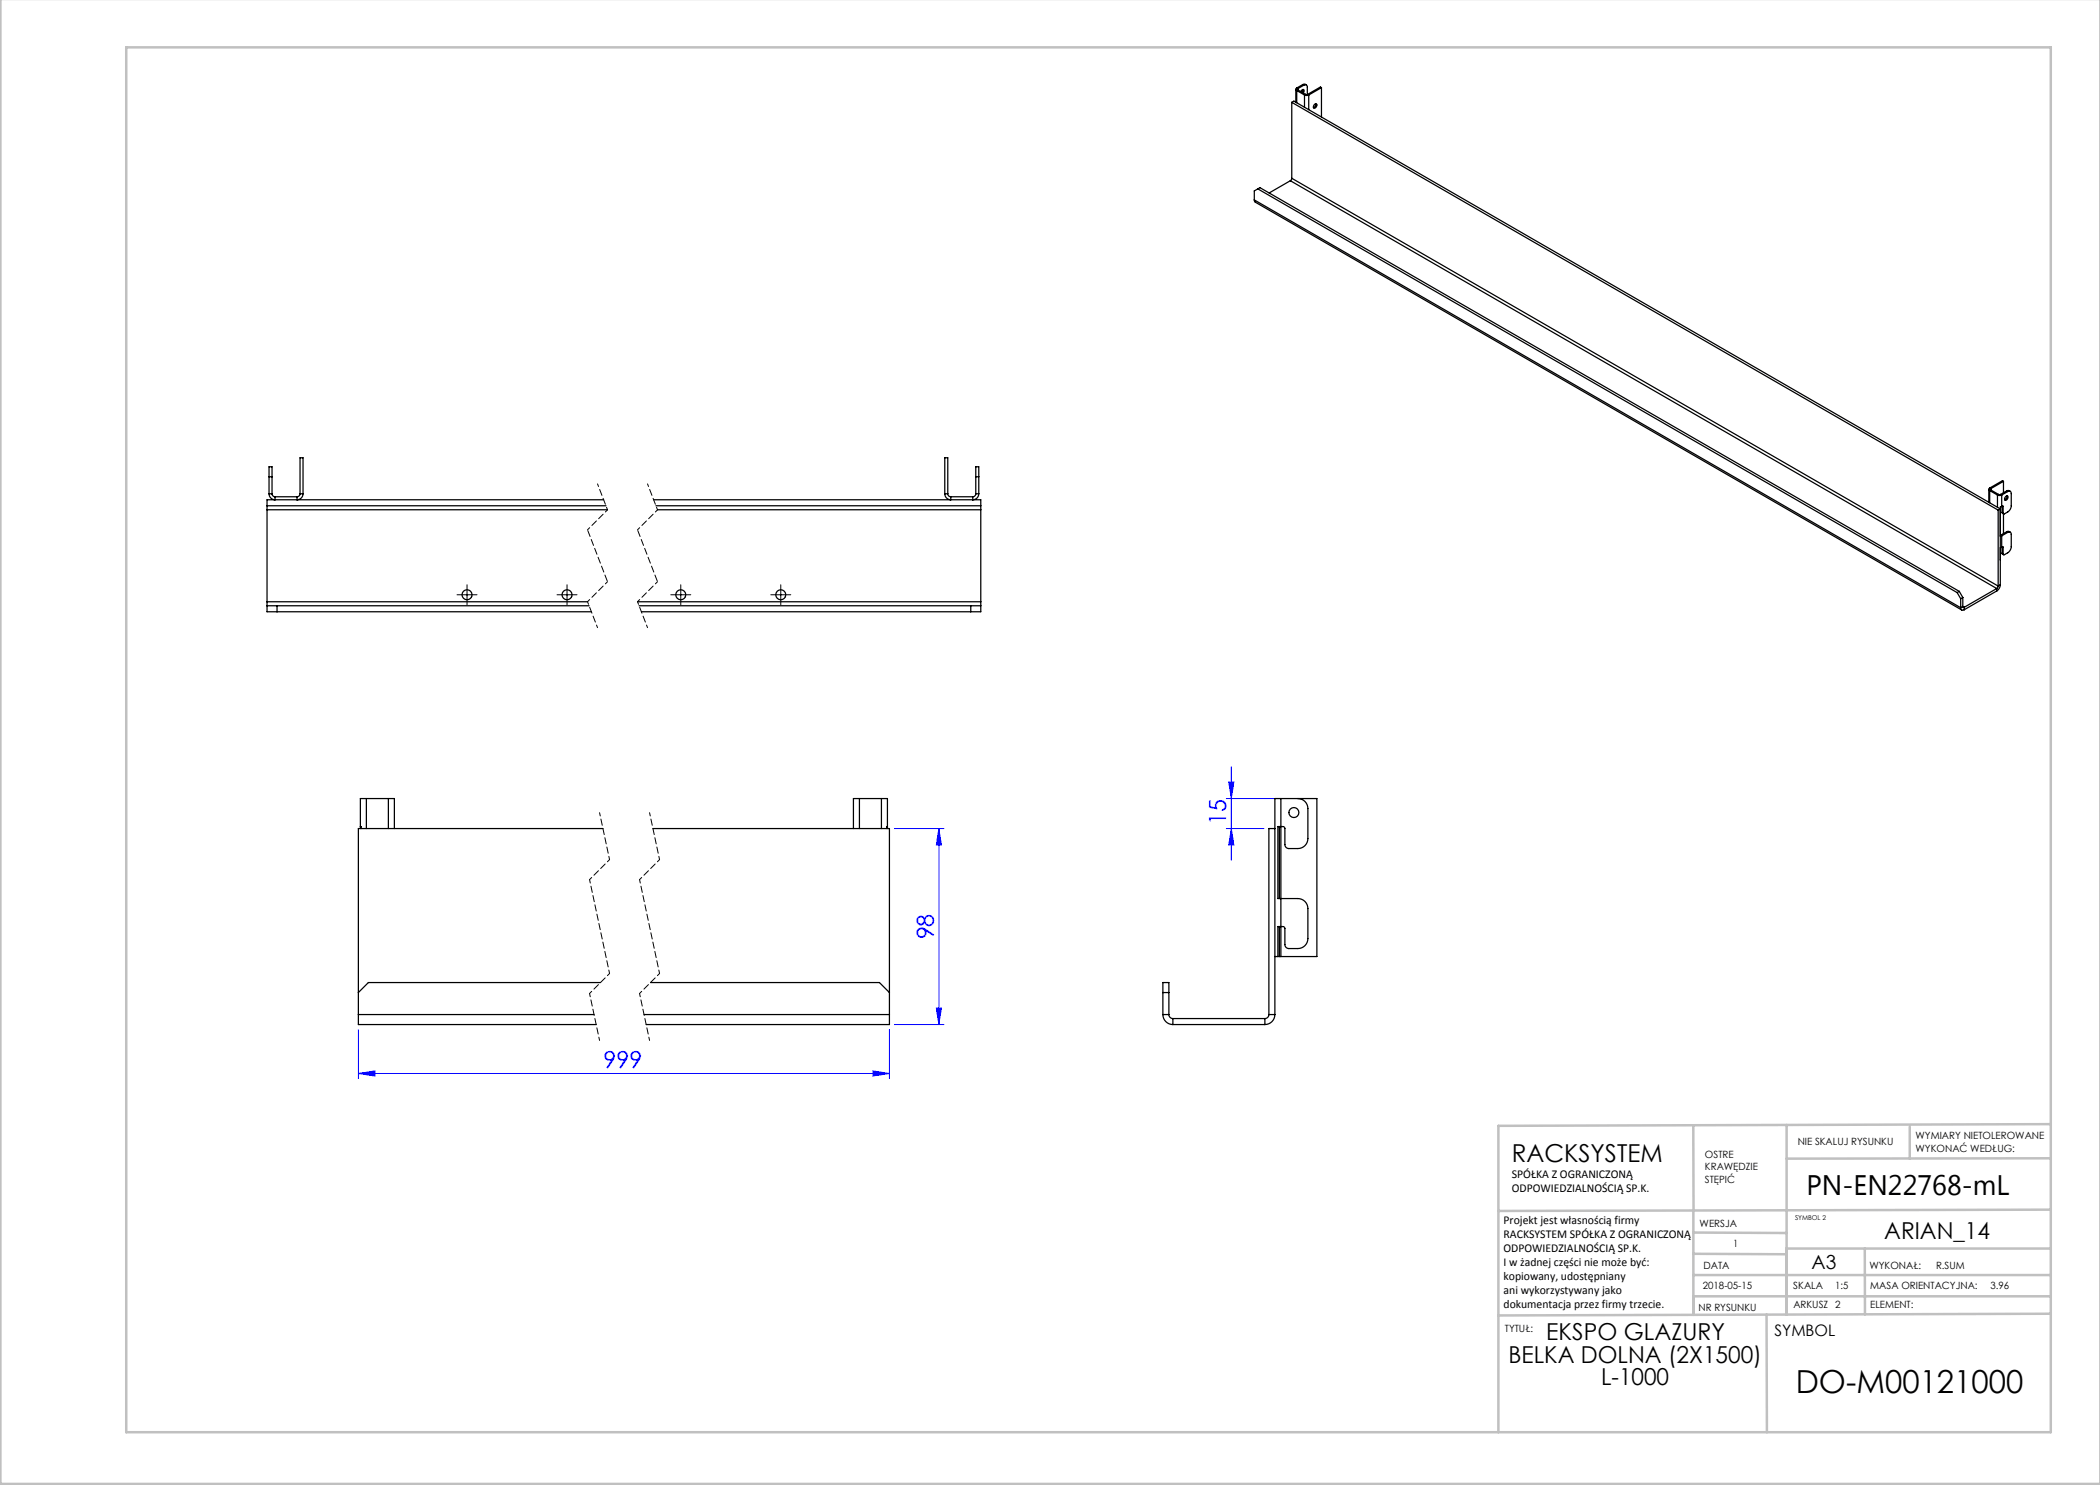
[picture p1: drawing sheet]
<svg xmlns="http://www.w3.org/2000/svg" width="420mm" height="297mm" viewBox="0 0 420 297" stroke-linecap="round" stroke-linejoin="round" font-family="sans-serif">
<g fill="none" stroke="#00f" stroke-width=".2">
<path d="M245.3 159.7h9.9M245.8 156.4h1l-.5 3.3zM246.3 153.4v18.7M178.9 165.7h9.9M187.8 165.7l.5 3.3h-1zM187.8 165.7v39.2M245.3 165.7h7.5M246.3 165.7l.5 3.3h-1zM71.7 214.7l3.3-.5v1zM71.7 205.9v9.8M71.7 214.7h106.2M174.6 214.2l3.3 .5-3.3 .5z"/>
<path d="M177.9 205.9v9.8M178.9 204.9h9.9M187.3 201.6h1l-.5 3.3z"/>
</g>
<g fill="none" stroke="#000" stroke-width=".2" stroke-dasharray="15.2 1.3 1.3 1.3">
<path d="M92.4 119h-1M93.4 118v-1M93.4 120v1M94.4 119h1M112.4 119h-1M113.4 118v-1M113.4 120v1M114.4 119h1M135.2 119h-1M136.2 118v-1M136.2 120v1M137.2 119h1"/>
<path d="M155.2 119h-1M156.2 118v-1M156.2 120v1M157.2 119h1"/>
</g>
<path d="M92.4 119h2M93.4 118v2M112.4 119h2M113.4 118v2M135.2 119h2M136.2 118v2M155.2 119h2M156.2 118v2" fill="none" stroke="#000" stroke-width=".2"/>
<path d="M119.5 96.8l2 5.2M129.5 96.8l2 5.2M121.5 102l-4 4M121.5 116.3l-4 4M131.5 102l-4 4M131.5 116.3l-4 4M117.5 120.3l2 5.2M127.5 120.3l2 5.2M121.9 171.9l-4 4M131.9 171.9l-4 4M121.9 194.7l-4 4M131.9 194.7l-4 4" fill="none" stroke="#000" stroke-width=".2" stroke-dasharray="1.3 .6" stroke-dashoffset=".7"/>
<path d="M117.5 106l4 10.3M127.5 106l4 10.3" fill="none" stroke="#000" stroke-width=".2" stroke-dasharray="1.3 .6" stroke-dashoffset="-.2"/>
<path d="M117.9 175.9l4 18.8M119.9 162.5l2 9.4M127.9 175.9l4 18.8M129.9 162.5l2 9.4M117.9 198.7l2 9.4M127.9 198.7l2 9.4" fill="none" stroke="#000" stroke-width=".2" stroke-dasharray="1.3 .6" stroke-dashoffset=".6"/>
<g fill="none" stroke="#c0c0c0" stroke-width=".5">
<path d="M.1 -.1v296.9h419.9M25.2 9.5h385v276.9h-385zM338.7 225.2v16.9M357.3 225v37.9M382 225.4v6.3M410.1 224.8l-110.4 .4v61.2M410.1 231.7h-52.8M338.7 259.3h71.5M338.7 255h71.5M338.7 250.8l18.6 .1M338.7 246.5l18.6 .1M338.7 242.1v20.9"/>
<path d="M373 249.7v13.2M410.1 241.9l-110.4 .3M410.2 249.7h-52.9v13.2M353.3 262.9l.1 23.5M410.2 262.7l-110.5 .4"/>
</g>
<g fill="#00f">
<path d="M246.3 165.7l.5 3.3h-1zM245.8 156.4h1l-.5 3.3z"/>
<path d="M187.8 165.7l.5 3.3h-1zM187.3 201.6h1l-.5 3.3z"/>
<path d="M71.7 214.7l3.3-.5v1zM174.6 214.2l3.3 .5-3.3 .5z"/>
</g>
<g fill="none" stroke="#000" stroke-width=".25">
<path d="M259.2 17.9v2.5M259.3 17.6a.26 .26 0 0 0-.1 .3 .26 .26 0 0 0 .1 .2M259.3 17.6l.3 .1M259.3 18.1l1.6 .9M259.3 18.1v2.4M259.6 17.7v.3M259.6 18l-.3 .1M259.6 18l1.5 .9M260.2 18.3l.3-.4h.2l.1 .2-.2 .5M260.5 16.9l.4-.1 .4 .2M260.5 16.9l-1.2 .7M260.5 16.9l.3 .1"/>
<path d="M260.6 17.9l-.2 .6M260.8 17a.43 .43 0 0 1 .5 0 .43 .43 0 0 1 .2 .4v1.5M260.8 17l-1.2 .7M260.9 19l.4 .1 .4-.1M260.9 19v2.4M261.1 18.9h.4M261.1 18.9l-.2 .1M261.5 18.9l.2 .1M261.7 19v2.9M264.3 17.5l-.2-.1-2.6 1.5M264.3 17.5l-2.6 1.5M264.3 17.5v5.9"/>
<path d="M250.9 40l.2 .4 141.2 81.6M250.9 40l141.2 81.5M251.6 37.8l-.7 .4v1.8M251.6 37.8l139.8 80.7M251.6 37.8l.4-.3 139.9 80.8M258.1 36.1l-4.3 2.5M258.1 36.1l141.3 81.6M258.4 35.7l-.3 .4M258.4 20.5l141.2 81.5M258.4 20.5l.4-.3 141.3 81.6-.5 .2M258.4 35.7l141.2 81.5M258.4 20.5v15.2"/>
<path d="M262.9 20.9l.3-.2a.47 .47 0 0 1 .1 .6 .47 .47 0 0 1-.6 .2zM263.1 20.7v.5l-.4 .3M53.8 98.8a1.2 1.2 0 0 0 1.2 1.2v-.6M53.8 95.4v-2h.6v2M53.8 98.8h.6M53.8 95.4h.6M53.8 95.4v3.4M54.4 98.8a.6 .6 0 0 0 .6 .6M54.4 95.4v3.4M55 99.4h4.4M60 98.8a.6 .6 0 0 1-.6 .6M60 98.8h.6"/>
<path d="M60 98.8v-7.2h.6v7.2M60.6 98.8a1.2 1.2 0 0 1-1.2 1.2v-.6M120.7 100h-67.3v1.2M130.7 100h65.5v1.2M189 98.8a1.2 1.2 0 0 0 1.2 1.2v-.6M189 98.8h.6M189 98.8v-7.2h.6v7.2M189.6 98.8a.6 .6 0 0 0 .6 .6M190.2 99.4h4.4M195.2 98.8a.6 .6 0 0 1-.6 .6M195.2 95.4v-2h.6v2M195.2 98.8h.6"/>
<path d="M195.2 95.4h.6M195.2 95.4v3.4M195.8 98.8a1.2 1.2 0 0 1-1.2 1.2v-.6M195.8 95.4v3.4M397.8 97.9v2.6M397.9 97.6a.26 .26 0 0 0-.1 .3 .26 .26 0 0 0 .1 .2M397.9 97.6l.2 .1M397.9 98.1l1.6 .9M397.9 98.1v2.5M398.1 97.7v.3M398.1 98l-.2 .1M398.1 98l1.6 .9"/>
<path d="M399.5 99l.4 .1 .4-.1M399.5 99v2.5M399.7 98.9h.4M399.7 98.9l-.2 .1M400.1 98.9l.2 .1M400.3 99v2.3M400.7 96.3l-2.6 1.4M400.7 96.3v2.3M400.7 96.3l-.2-.2-2.6 1.5M401.1 99.3l.3-.1a.47 .47 0 0 1 .1 .6 .47 .47 0 0 1-.6 .2zM401.3 98.2l.4-.1 .3 .2M401.3 98.2l-1.2 .7"/>
<path d="M401.3 98.2l.2 .1M401.4 99.2l-.1 .4-.4 .3M401.5 98.3a.43 .43 0 0 1 .5 0 .43 .43 0 0 1 .2 .4v2.5a1.56 1.56 0 0 1-.7 1.2l-.7 .4-.2-.2M401.5 98.3l-1.2 .7M53.4 101.2v.8M53.4 101.2h67.8M53.4 102h68.1M53.4 102v18.4M131.2 101.2h65M131.5 102h64.7M196.2 101.2v.8M196.2 102v18.4"/>
<path d="M391.4 118.5l.7 1.2M391.9 118.3l-.5 .2M391.9 118.3l.7 1.2M392.1 119.7v1.8M392.6 119.5l-.5 .2M392.6 119.5v1.8M399.4 117.7l-6.6 3.8M399.4 117.7v.5M399.4 118.2l-6.6 3.7M399.6 117.2l-.2 .5M399.6 102v15.2M400.1 117a1.56 1.56 0 0 1-.7 1.2"/>
<path d="M400.1 117l-.5 .2M400.1 112h.1M400.1 107v.1M400.1 107l.2 .2M400.3 101.3l-.2 .1v15.6M400.3 107.2l-.2 .1M400.3 109.5h-.2M400.3 107.2v2.3M400.4 102.5l.3 .3M400.4 110.6l.3 .3M400.4 102.5l.2 .1M400.4 101.3v1.2"/>
<path d="M400.4 109.4v1.2M400.4 110.6l.2 .2M400.5 101.2l.1 .1M400.5 109.4l.1 .1M400.5 101.2l-.2 .1M400.5 109.4l-.2 .1M400.6 101.3v1.3M400.6 109.5v1.3M400.7 102.8v3.9M401.3 106.4l.4-.1 .3 .1M401.3 106.4l-1.2 .6M401.3 106.4l.2 .1"/>
<path d="M401.5 106.5a.43 .43 0 0 1 .5-.1 .43 .43 0 0 1 .2 .5v2.4a1.56 1.56 0 0 1-.7 1.3l-.7 .4-.2-.2M401.5 106.5l-1.2 .7M53.4 120.4v.8M53.4 121.2h64.4M53.4 121.2v1.2h64.9M53.4 120.4h64.1M55.4 121.2v1.2M127.5 120.4h68.7M127.8 121.2h68.4M194.2 121.2v1.2M196.2 120.4v.8M196.2 121.2v1.2h-67.9"/>
<path d="M392.1 121.5a.43 .43 0 0 0 .2 .5 .43 .43 0 0 0 .5-.1M392.6 121.3v.2h.2M392.6 121.3l-.5 .2M392.6 121.3l.2 .2M392.8 121.5v.4M73.3 159.7h-1.2v5.6M73.3 159.7h4.4M73.3 159.7v6M77.7 159.7h1.2v6M77.7 159.7v6M171.9 159.7h-1.2v6M171.9 159.7h4.4"/>
<path d="M171.9 159.7v6M176.3 159.7h1.2v5.6M176.3 159.7v6M256.2 159.7h-1.2v43.2M256.2 159.7h7.2v31.6h-7.2M256.2 159.7v31.6M259.6 159.7a2 2 0 0 1 2 2v6a2 2 0 0 1-2 2h-1.8a.8 .8 0 0 1-.8-.8l-.1-3.3-.2-.3h-1.1v14.4h4a2 2 0 0 1 2 2v6a2 2 0 0 1-2 2h-1.8a.8 .8 0 0 1-.8-.8l-.1-3.3-.2-.3h-1.1v6M72.1 165.3h.1v.4M72.1 165.3v.4M120.6 165.7h-48.9v37.2M130.6 165.7h47.3v37.2M177.5 165.3h-.2v.4"/>
<path d="M177.5 165.3v.4M255 165.7h-1.2v37.2M255.9 165.3v14.4M120.1 196.5h-46.4l-2 2M130.1 196.5h45.8l2 2M232.6 198.5h1.2M255 191.3h.6M255.6 191.3h.3M255.9 191.3h.3M255.9 185.3v6M71.7 202.9v2h47.5M71.7 202.9h47.1"/>
<path d="M128.8 202.9h49.1M177.9 202.9v2h-48.7M232.6 202.9a2 2 0 0 0 2 2M232.6 202.9h1.2M232.6 202.9v-6.4h1.2v6.4M233.8 202.9a.8 .8 0 0 0 .8 .8M234.6 204.9h18.4M234.6 203.7v1.2M234.6 203.7h18.4M253 203.7v1.2M253.8 202.9a.8 .8 0 0 1-.8 .8M253.8 202.9h1.2"/>
<path d="M255 202.9a2 2 0 0 1-2 2"/>
<circle cx="93.4" cy="119" r="1"/>
<circle cx="113.4" cy="119" r="1"/>
<circle cx="136.2" cy="119" r="1"/>
<circle cx="156.2" cy="119" r="1"/>
<circle cx="258.8" cy="162.5" r="1"/>
</g>
<text font-size="6.3" x="359.2" y="278.5">DO-M00121000</text>
<text font-size="5.6" x="361.3" y="239.1">PN-EN22768-mL</text>
<text font-size="4.9" x="302.4" y="232.4">RACKSYSTEM</text>
<g font-size="4.7" fill="#00f">
<text x="245.2" y="165" transform="rotate(-90 245.2 165)">15</text>
<text x="186.8" y="187.9" transform="rotate(-90 186.8 187.9)">98</text>
<text x="120.7" y="213.7">999</text>
</g>
<g font-size="4.7">
<text x="376.8" y="247.8">ARIAN_14</text>
<text x="309.3" y="268.1">EKSPO GLAZURY</text>
<text x="301.7" y="272.6">BELKA DOLNA (2X1500)</text>
<text x="320.2" y="277.1">L-1000</text>
</g>
<text font-size="3.9" x="362.3" y="253.8">A3</text>
<text font-size="3.2" x="354.9" y="267.2">SYMBOL</text>
<g font-size="2.4">
<text x="302.4" y="235.6">SPÓŁKA Z OGRANICZONĄ</text>
<text x="302.4" y="238.4">ODPOWIEDZIALNOŚCIĄ SP.K.</text>
<text x="300.7" y="244.7">Projekt jest własnością firmy</text>
<text x="300.7" y="247.5">RACKSYSTEM SPÓŁKA Z OGRANICZONĄ</text>
<text x="300.7" y="250.3">ODPOWIEDZIALNOŚCIĄ SP.K.</text>
<text x="300.7" y="253.1">I w żadnej części nie może być:</text>
<text x="300.7" y="256">kopiowany, udostępniany</text>
<text x="300.7" y="258.8">ani wykorzystywany jako</text>
<text x="300.7" y="261.6">dokumentacja przez firmy trzecie.</text>
</g>
<g font-size="2">
<text x="383.1" y="227.9">WYMIARY NIETOLEROWANE</text>
<text x="341" y="231.6">OSTRE</text>
<text x="359.5" y="228.9">NIE SKALUJ RYSUNKU</text>
<text x="383.1" y="230.4">WYKONAĆ WEDŁUG:</text>
<text x="341" y="234.1">KRAWĘDZIE</text>
<text x="341" y="236.6">STĘPIĆ</text>
<text x="339.9" y="245.4">WERSJA</text>
<text x="346.6" y="249.5">1</text>
<text x="340.6" y="257.7">2018-05-15</text>
<text x="340.7" y="253.8">DATA</text>
<text x="358.7" y="257.7">SKALA</text>
<text x="367" y="257.7">1:5</text>
<text x="373.9" y="253.8">WYKONAŁ:</text>
<text x="374.1" y="257.7">MASA ORIENTACYJNA:</text>
<text x="387.2" y="253.8">R.SUM</text>
<text x="398.1" y="257.7">3.96</text>
<text x="339.7" y="262.3">NR RYSUNKU</text>
<text x="358.7" y="261.7">ARKUSZ 2</text>
<text x="374.1" y="261.7">ELEMENT:</text>
<text x="301" y="266.4">TYTUŁ:</text>
</g>
<text font-size="1.3" x="359" y="244">SYMBOL 2</text>
</svg>
